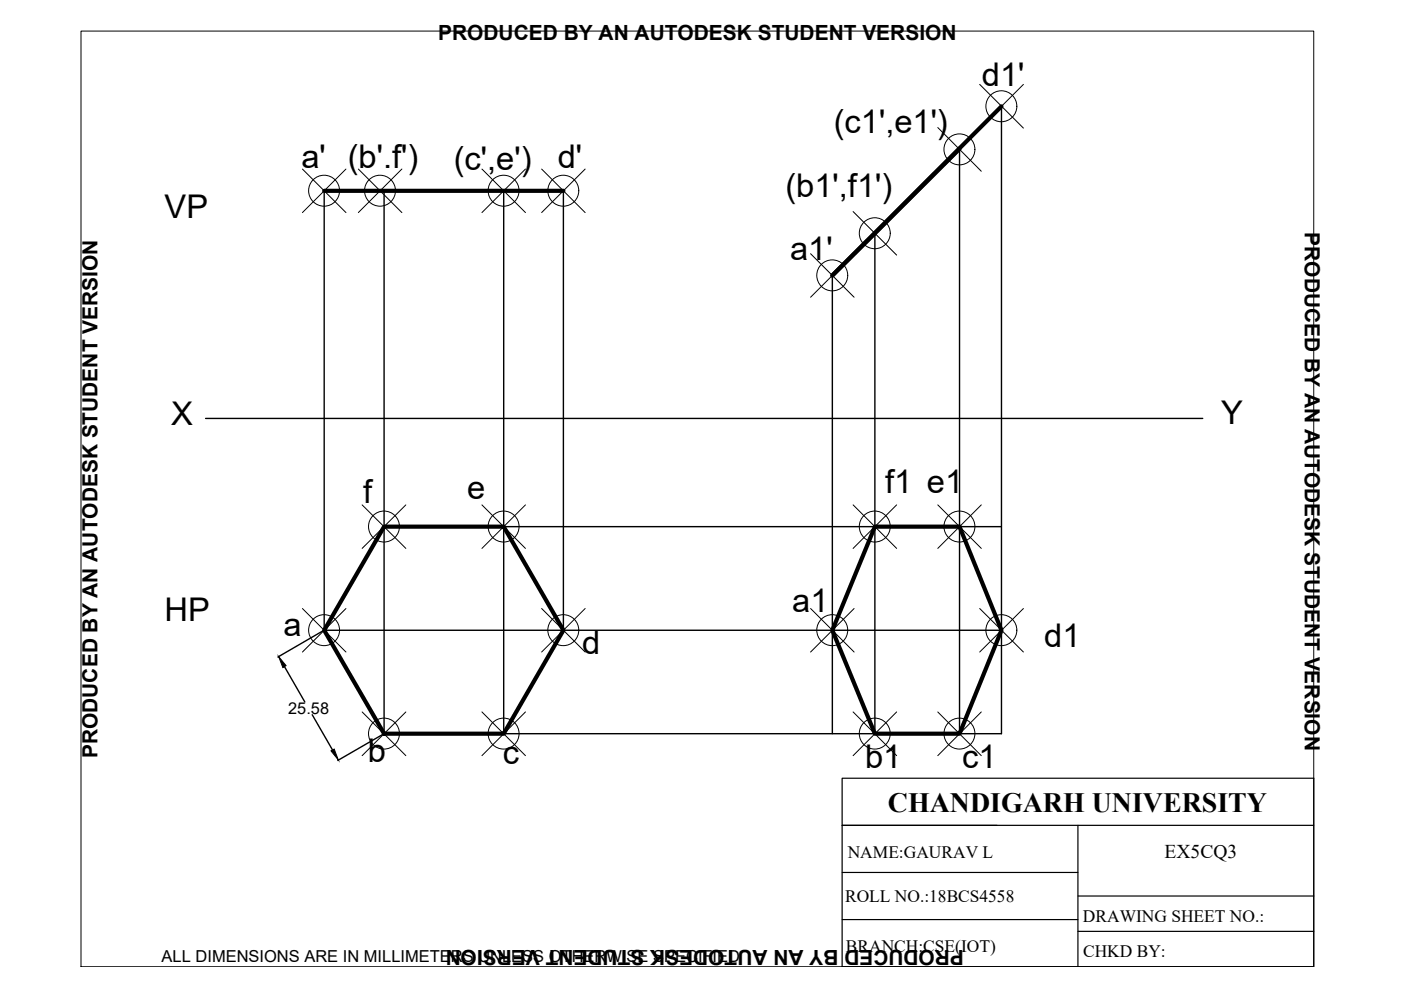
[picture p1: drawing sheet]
<svg xmlns="http://www.w3.org/2000/svg" width="297mm" height="210mm" viewBox="0 0 297 210" stroke-linecap="round" stroke-linejoin="round" font-family="sans-serif">
<!-- layer: thick continuous -->
<path d="M212.3 22.5l-35.8 35.9 26.9-26.8M68.7 40.5h50.8M81.4 111.7h25.4l12.7 21.9-12.7 22h-25.4l-12.7-22zM185.5 111.7h17.9l8.9 21.9-8.9 22h-17.9l-9-22z" fill="none" stroke="#000" stroke-width=".89"/>
<g fill="none" stroke="#000" stroke-width=".3">
<path d="M203.4 31.6v124M212.3 22.5v133.1h-130.9v-115.1M68.7 40.5v93.1h143.6M106.8 40.5v115.1M119.5 40.5v93.1M176.5 58.4v97.2M185.5 49.5v106.1M43.6 88.7h211.4M81.4 111.7h130.9M68.7 133.6l-9.8 5.7M60.3 141.3l4.3 7.5M66.2 151.5l4.3 7.5"/>
<path d="M81.4 155.6l-9.8 5.6"/>
</g>
<path d="M59.1 139.2l1.5 1.9-.6 .4zM70.2 159.2l.7-.4 .8 2.3z" fill="#000" stroke="#000" stroke-width=".21"/>
<g fill="none" stroke="#000" stroke-width=".21">
<path d="M17.2 6.6h261.3v198.4h-261.3zM207.7 17.9l9.3 9.3M217 17.9l-9.3 9.3M64.1 35.8l9.2 9.3M73.3 35.8l-9.2 9.3M76 35.8l9.2 9.3M85.2 35.8l-9.2 9.3M102.2 35.8l9.2 9.3M111.4 35.8l-9.2 9.3M114.8 35.8l9.3 9.3M124.1 35.8l-9.3 9.3M198.8 27l9.3 9.3"/>
<path d="M208.1 27l-9.3 9.3M171.9 53.8l9.2 9.2M180.9 44.9l9.2 9.2M181.1 53.8l-9.2 9.2M190.1 44.9l-9.2 9.2M76.8 107l9.2 9.3M86 107l-9.2 9.3M102.2 107l9.2 9.3M111.4 107l-9.2 9.3M180.9 107l9.2 9.3M190.1 107l-9.2 9.3M198.8 107l9.3 9.3"/>
<path d="M208.1 107l-9.3 9.3M64.1 129l9.2 9.2M73.3 129l-9.2 9.2M114.8 129l9.3 9.2M124.1 129l-9.3 9.2M171.9 129l9.2 9.2M181.1 129l-9.2 9.2M207.7 129l9.3 9.2M217 129l-9.3 9.2M76.8 150.9l9.2 9.3M86 150.9l-9.2 9.3M102.2 150.9l9.2 9.3"/>
<path d="M111.4 150.9l-9.2 9.3M180.9 150.9l9.2 9.3M190.1 150.9l-9.2 9.3M198.8 150.9l9.3 9.3M208.1 150.9l-9.3 9.3"/>
<circle cx="203.4" cy="31.7" r="3.3"/>
<circle cx="212.3" cy="22.5" r="3.3"/>
<circle cx="68.7" cy="40.4" r="3.3"/>
<circle cx="80.6" cy="40.4" r="3.3"/>
<circle cx="106.8" cy="40.4" r="3.3"/>
<circle cx="119.4" cy="40.4" r="3.3"/>
<circle cx="176.5" cy="58.4" r="3.3"/>
<circle cx="185.5" cy="49.5" r="3.3"/>
<circle cx="81.4" cy="111.6" r="3.3"/>
<circle cx="106.8" cy="111.6" r="3.3"/>
<circle cx="185.5" cy="111.6" r="3.3"/>
<circle cx="203.4" cy="111.6" r="3.3"/>
<circle cx="68.7" cy="133.6" r="3.3"/>
<circle cx="119.4" cy="133.6" r="3.3"/>
<circle cx="176.5" cy="133.6" r="3.3"/>
<circle cx="212.3" cy="133.6" r="3.3"/>
<circle cx="81.4" cy="155.5" r="3.3"/>
<circle cx="106.8" cy="155.5" r="3.3"/>
<circle cx="185.5" cy="155.5" r="3.3"/>
<circle cx="203.4" cy="155.5" r="3.3"/>
</g>
<!-- layer: 0 -->
<path d="M178.5 165h100v40h-100zM178.5 175h100M228.5 175v30M178.5 195h50M178.5 185h50M228.5 190h50M228.5 197.5h50" fill="none" stroke="#000" stroke-width=".25"/>
<g font-size="6.9">
<text x="208.2" y="18.2">d1'</text>
<text x="176.8" y="28.2">(c1',e1')</text>
<text x="63.9" y="35.6">a' (b'.f')</text>
<text x="118.3" y="35.6">d'</text>
<text x="96.2" y="36.1">(c',e')</text>
<text x="166.5" y="41.7">(b1',f1')</text>
<text x="34.9" y="46.3">VP</text>
<text x="167.5" y="55.2">a1'</text>
<text x="258.9" y="89.9">Y</text>
<text x="36.3" y="90.2">X</text>
<text x="77" y="106.8">f</text>
<text x="99" y="105.8">e</text>
<text x="187.6" y="104.4">f1 e1</text>
<text x="34.9" y="131.6">HP</text>
<text x="168" y="129.7">a1</text>
<text x="60.1" y="134.8">a</text>
<text x="221.4" y="137.2">d1</text>
<text x="123.4" y="138.6">d</text>
<text x="78" y="161.5">b</text>
<text x="106.6" y="162">c</text>
<text x="183.4" y="162.9">b1</text>
<text x="204" y="162.9">c1</text>
</g>
<text font-size="5.9" x="188.2" y="172.2">CHANDIGARH UNIVERSITY</text>
<g font-size="4.4">
<text x="92.9" y="8.5">PRODUCED BY AN AUTODESK STUDENT VERSION</text>
<text x="276.6" y="49.3" transform="rotate(90 276.6 49.3)">PRODUCED BY AN AUTODESK STUDENT VERSION</text>
<text x="20.6" y="160.7" transform="rotate(-90 20.6 160.7)">PRODUCED BY AN AUTODESK STUDENT VERSION</text>
<text x="204.4" y="201.5" transform="rotate(180 204.4 201.5)">PRODUCED BY AN AUTODESK STUDENT VERSION</text>
</g>
<text font-size="4.1" x="246.9" y="182">EX5CQ3</text>
<g font-size="3.7">
<text x="179.7" y="182">NAME:GAURAV L</text>
<text x="179.2" y="191.2">ROLL NO.:18BCS4558</text>
<text x="229.6" y="195.4">DRAWING SHEET NO.:</text>
<text x="179.4" y="201.9">BRANCH:CSE(IOT)</text>
<text x="229.6" y="202.8">CHKD BY:</text>
</g>
<g font-size="3.5">
<text x="61.1" y="151.4">25.58</text>
<text x="34.3" y="203.9">ALL DIMENSIONS ARE IN MILLIMETERS UNLESS OTHERWISE SPECIFIED</text>
</g>
</svg>
